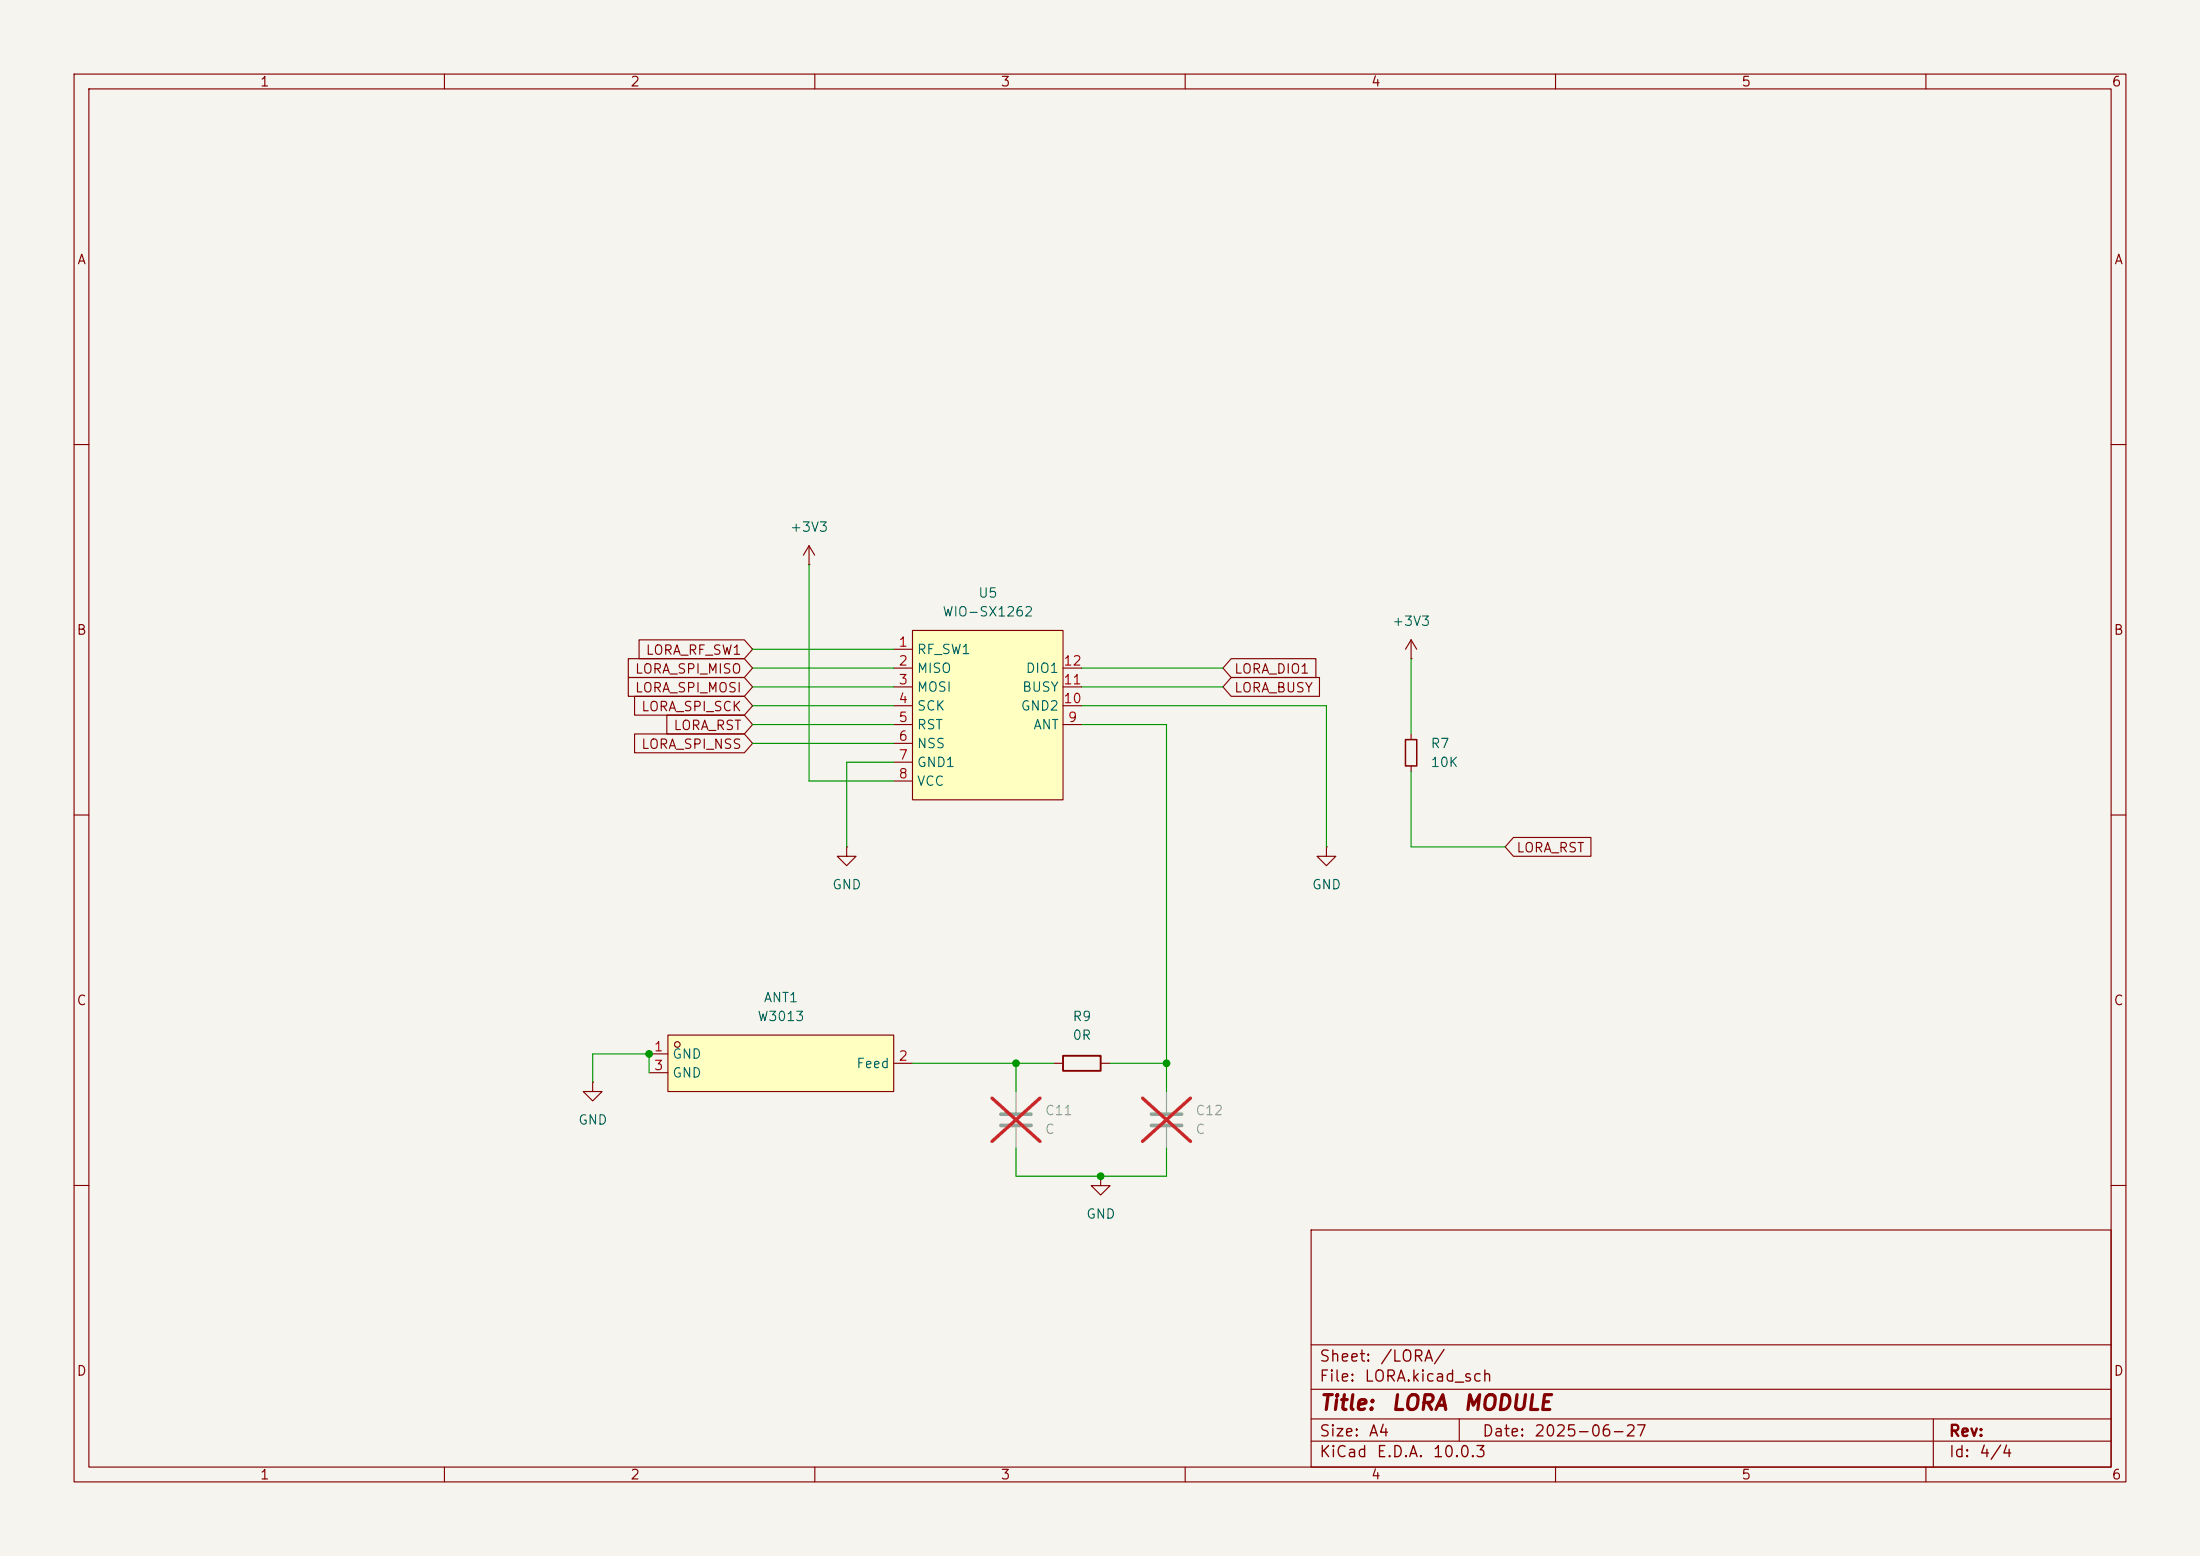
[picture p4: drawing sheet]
<svg xmlns="http://www.w3.org/2000/svg" width="297mm" height="210mm" viewBox="0 0 297 210" stroke-linecap="round" stroke-linejoin="round" font-family="sans-serif">
<path d="M0 0h297v210h-297z" fill="#f5f4ef" stroke="#f5f4ef" stroke-width=".14"/>
<g fill="none" stroke="#840000" stroke-width=".15">
<path d="M10 10h277v190h-277zM12 12h273v186h-273zM60 10v2M110 10v2M160 10v2M210 10v2M260 10v2M10 60h2M109.2 76.2h.1M109.2 73.7l-.7 1.2M109.2 73.7l.8 1.2M109.2 73.7v2.5"/>
<path d="M285 60h2M190.5 88.9h.1M190.5 86.4l-.8 1.2M190.5 86.4l.8 1.2M190.5 86.4v2.5M10 110h2M114.3 114.3v1.3h1.3l-1.3 1.2-1.3-1.2h1.3M114.3 114.3h.1M179.1 114.3v1.3h1.2l-1.2 1.2-1.3-1.2h1.3M179.1 114.3h.1M285 110h2M142.2 143.5h1.3"/>
<path d="M148.6 143.5h1.3M10 160h2M177 166h108v32h-108zM285 160h2M60 198v2M110 198v2M160 198v2M177 194.5h108M177 191.5h108M177 187.5h108M177 181.5h108M197 191.5v3"/>
<path d="M210 198v2M260 198v2M261 191.5v6.5"/>
</g>
<path d="M135.1 150.4h4.1M135.1 151.9h4.1" fill="none" stroke="#9c9b98" stroke-width=".51"/>
<path d="M137.2 147.3v2.8M137.2 152.1v2.8" fill="none" stroke="#9c9b98" stroke-width=".15"/>
<path d="M133.9 148.2l6.5 5.9M140.4 148.2l-6.5 5.9" fill="none" stroke="#e12e31" stroke-width=".46"/>
<path d="M143.5 142.5h5.1v2h-5.1z" fill="none" stroke="#840000" stroke-width=".25"/>
<path d="M123.2 85.1h20.3v22.9h-20.3z" fill="#ffffc2"/>
<g fill="none" stroke="#840000" stroke-width=".15">
<path d="M120.6 87.6h2.6M120.6 90.2h2.6M120.6 92.7h2.6M120.6 95.3h2.6M120.6 97.8h2.6M123.2 85.1h20.3v22.9h-20.3zM143.5 90.2h2.5M143.5 92.7h2.5M143.5 95.3h2.5M143.5 97.8h2.5M190.5 99.1v.7M120.6 100.3h2.6"/>
<path d="M120.6 102.9h2.6M120.6 105.4h2.6M190.5 103.4v.7M148.6 158.8v1.2h1.3l-1.3 1.3-1.3-1.3h1.3M148.6 158.8h.1"/>
</g>
<path d="M155.4 150.4h4.1M155.4 151.9h4.1" fill="none" stroke="#9c9b98" stroke-width=".51"/>
<path d="M157.5 147.3v2.8M157.5 152.1v2.8" fill="none" stroke="#9c9b98" stroke-width=".15"/>
<path d="M154.2 148.2l6.5 5.9M160.7 148.2l-6.5 5.9" fill="none" stroke="#e12e31" stroke-width=".46"/>
<path d="M189.7 99.8h1.6v3.6h-1.6z" fill="none" stroke="#840000" stroke-width=".2"/>
<path d="M90.2 139.7h30.4v7.6h-30.4z" fill="#ffffc2"/>
<g fill="none" stroke="#840000" stroke-width=".15">
<path d="M84.8 88.9h15.7l1.1 1.3-1.1 1.2h-15.7zM84.8 91.4h15.7l1.1 1.3-1.1 1.3h-15.7zM85.7 94h14.8l1.1 1.3-1.1 1.2h-14.8zM85.7 99.1h14.8l1.1 1.2-1.1 1.3h-14.8zM86.3 86.4h14.2l1.1 1.2-1.1 1.3h-14.2zM90 96.5h10.5l1.1 1.3-1.1 1.3h-10.5zM166.2 88.9h11.4v2.5h-11.4l-1.1-1.2zM166.2 91.4h11.9v2.6h-11.9l-1.1-1.3zM204.3 113h10.5v2.6h-10.5l-1.1-1.3zM90.2 139.7h30.4v7.6h-30.4zM80 146.1v1.2h1.3l-1.3 1.3-1.3-1.3h1.3M80 146.1h.1"/>
<path d="M87.6 142.2h2.6M87.6 144.8h2.6M120.6 143.5h2.6"/>
<circle cx="91.4" cy="141" r=".38"/>
</g>
<g fill="none" stroke="#009600" stroke-width=".15">
<path d="M109.2 76.2v29.2h11.4M101.6 92.7h19M101.6 95.3h19M101.6 97.8h19M101.6 90.2h19M101.6 87.6h19M146 92.7h19.1M146 95.3h33.1v19M146 97.8h11.5v49.5M146 90.2h19.1M190.5 88.9v10.2M101.6 100.3h19"/>
<path d="M120.6 102.9h-6.3v11.4M190.5 104.1v10.2h12.7M87.6 144.8v-2.6h-7.6v3.9M123.2 143.5h19M137.2 143.5v3.8M137.2 154.9v3.9h20.3v-3.9M149.9 143.5h7.6"/>
</g>
<g fill="#009600" stroke="#009600" stroke-width=".14">
<circle cx="87.6" cy="142.2" r=".46"/>
<circle cx="137.2" cy="143.5" r=".46"/>
<circle cx="157.5" cy="143.5" r=".46"/>
<circle cx="148.6" cy="158.8" r=".46"/>
</g>
<g font-size="2" fill="#840000">
<text x="178" y="190.8">Title:</text>
<text x="187.7" y="190.8">LORA</text>
<text x="197.4" y="190.8">MODULE</text>
</g>
<g font-size="1.5" fill="#840000">
<text x="178" y="184.2">Sheet:</text>
<text x="186.2" y="184.2">/LORA/</text>
<text x="178" y="186.9">File:</text>
<text x="184.1" y="186.9">LORA.kicad_sch</text>
<text x="178" y="197.1">KiCad</text>
<text x="178" y="194.3">Size:</text>
<text x="184.7" y="194.3">A4</text>
<text x="185.7" y="197.1">E.D.A.</text>
<text x="193.3" y="197.1">10.0.3</text>
<text x="200" y="194.3">Date:</text>
<text x="207" y="194.3">2025-06-27</text>
<text x="263" y="194.3">Rev:</text>
<text x="263" y="197.1">Id:</text>
<text x="267.1" y="197.1">4/4</text>
</g>
<g font-size="1.3" fill="#840000">
<text x="35" y="12">1</text>
<text x="85" y="12">2</text>
<text x="135" y="12">3</text>
<text x="185" y="12">4</text>
<text x="235" y="12">5</text>
<text x="285" y="12">6</text>
<text x="10.3" y="36">A</text>
<text x="285.3" y="36">A</text>
<text x="10.3" y="86">B</text>
<text x="87.1" y="88.7">LORA_RF_SW1</text>
<text x="285.3" y="86">B</text>
<text x="85.6" y="91.2">LORA_SPI_MISO</text>
<text x="85.6" y="93.8">LORA_SPI_MOSI</text>
<text x="166.5" y="91.2">LORA_DIO1</text>
<text x="166.5" y="93.8">LORA_BUSY</text>
<text x="86.5" y="96.3">LORA_SPI_SCK</text>
<text x="86.5" y="101.4">LORA_SPI_NSS</text>
<text x="90.8" y="98.9">LORA_RST</text>
<text x="204.6" y="115.4">LORA_RST</text>
<text x="10.3" y="136">C</text>
<text x="285.3" y="136">C</text>
<text x="10.3" y="186">D</text>
<text x="285.3" y="186">D</text>
<text x="35" y="200">1</text>
<text x="85" y="200">2</text>
<text x="135" y="200">3</text>
<text x="185" y="200">4</text>
<text x="235" y="200">5</text>
<text x="285" y="200">6</text>
</g>
<g font-size="1.3" fill="#006464">
<text x="106.6" y="72.1">+3V3</text>
<text x="127.1" y="83.5">WIO-SX1262</text>
<text x="132" y="81">U5</text>
<text x="123.7" y="88.6">RF_SW1</text>
<text x="187.9" y="84.8">+3V3</text>
<text x="123.7" y="91.1">MISO</text>
<text x="123.7" y="93.7">MOSI</text>
<text x="137.9" y="93.7">BUSY</text>
<text x="138.4" y="91.1">DIO1</text>
<text x="123.7" y="96.2">SCK</text>
<text x="123.7" y="98.8">RST</text>
<text x="123.7" y="101.3">NSS</text>
<text x="137.7" y="96.2">GND2</text>
<text x="139.4" y="98.8">ANT</text>
<text x="193" y="101.3">R7</text>
<text x="123.7" y="103.8">GND1</text>
<text x="123.7" y="106.4">VCC</text>
<text x="193" y="103.8">10K</text>
<text x="112.3" y="120.4">GND</text>
<text x="177" y="120.4">GND</text>
<text x="103" y="135.6">ANT1</text>
<text x="90.7" y="143.2">GND</text>
<text x="102.2" y="138.1">W3013</text>
<text x="144.7" y="138.1">R9</text>
<text x="144.7" y="140.7">0R</text>
<text x="90.7" y="145.8">GND</text>
<text x="115.5" y="144.5">Feed</text>
<text x="78" y="152.1">GND</text>
<text x="146.6" y="164.8">GND</text>
</g>
<g font-size="1.3" fill="#a90000">
<text x="121.2" y="87.6">1</text>
<text x="121.2" y="90.1">2</text>
<text x="121.2" y="92.7">3</text>
<text x="121.2" y="95.2">4</text>
<text x="143.5" y="95.2">10</text>
<text x="143.5" y="92.7">11</text>
<text x="143.5" y="90.1">12</text>
<text x="121.2" y="97.8">5</text>
<text x="121.2" y="100.3">6</text>
<text x="144.1" y="97.8">9</text>
<text x="121.2" y="102.8">7</text>
<text x="121.2" y="105.4">8</text>
<text x="88.2" y="142.2">1</text>
<text x="121.2" y="143.5">2</text>
<text x="88.2" y="144.8">3</text>
</g>
<g font-size="1.3" fill="#939391">
<text x="141" y="150.8">C11</text>
<text x="141" y="153.4">C</text>
<text x="161.3" y="150.8">C12</text>
<text x="161.3" y="153.4">C</text>
</g>
</svg>
